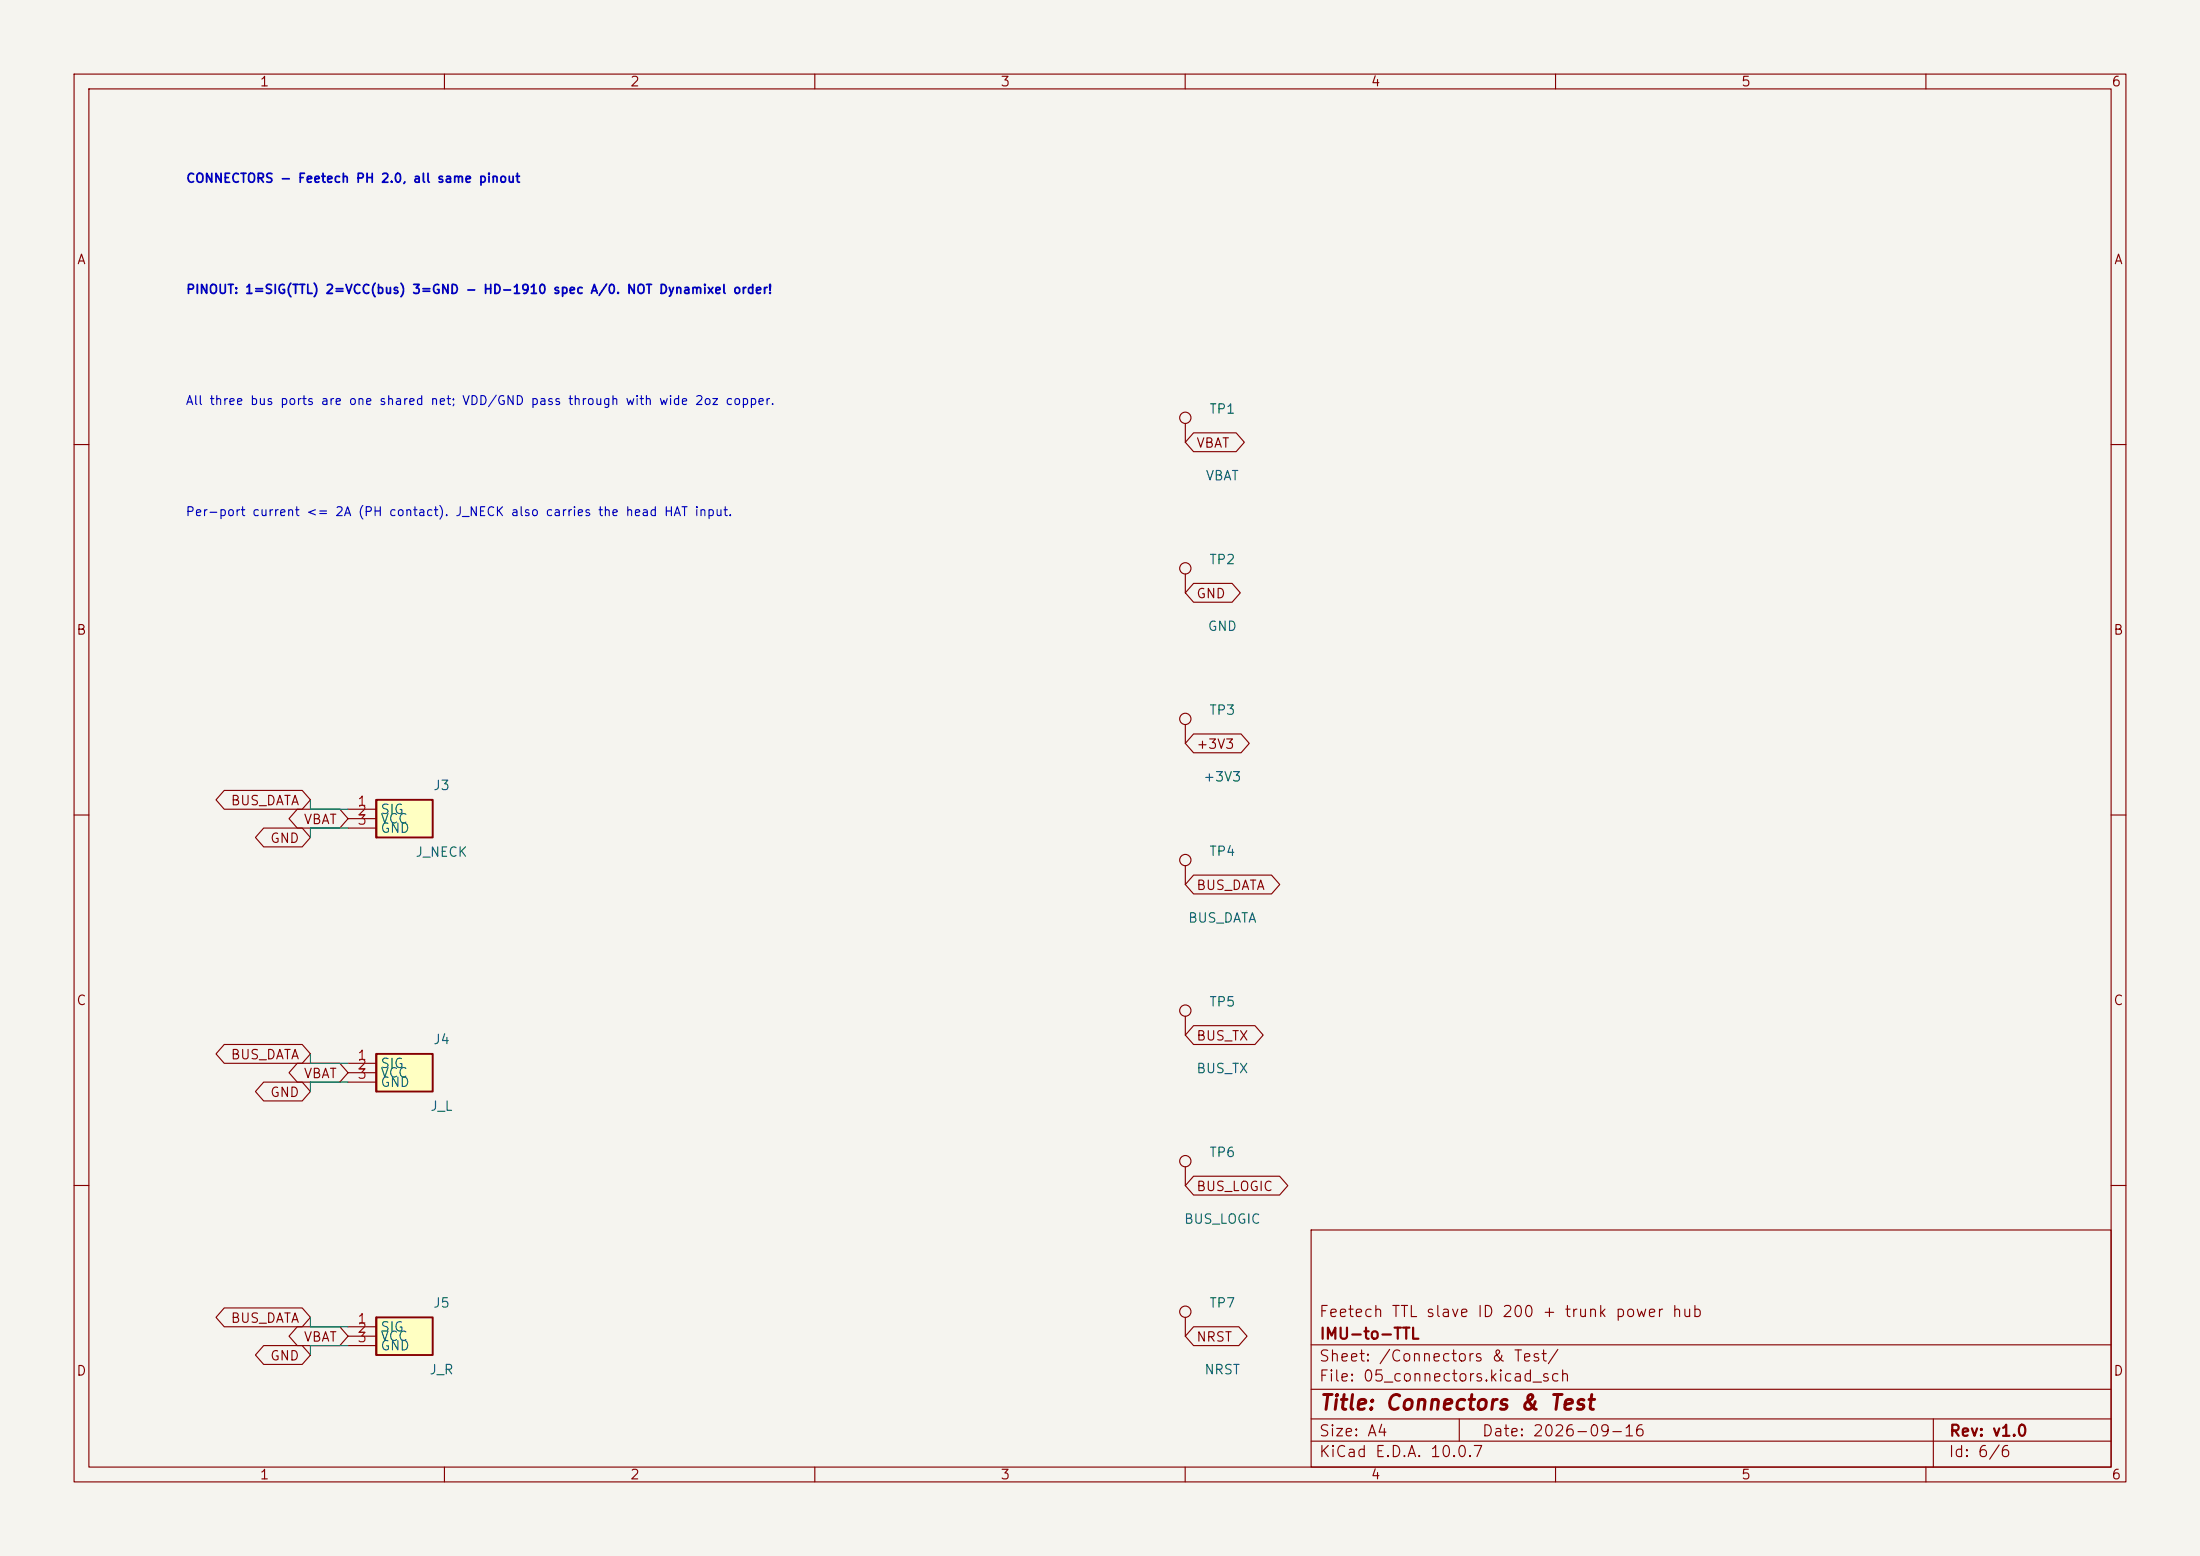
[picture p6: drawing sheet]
(kicad_sch
 (version 20250114)
 (generator "eeschema")
 (generator_version "10.0.6")
 (paper "A4")
 (title_block
  (title "Connectors & Test")
  (date "2026-09-16")
  (rev "v1.0")
  (company "IMU-to-TTL")
  (comment 1 "Feetech TTL slave ID 200 + trunk power hub"))
 (lib_symbols
 (symbol "imu_ttl:JST_PH_B3B_3P" (exclude_from_sim no) (in_bom yes) (on_board yes)
   (property "Reference" "J" (at 0 3.81 0) (effects (font (size 1.27 1.27))))
   (property "Value" "B3B-PH-K-S" (at 0 -3.81 0) (effects (font (size 1.27 1.27))))
   (property "Footprint" "Connector_JST:JST_PH_B3B-PH-K_1x03_P2.00mm_Vertical" (at 0 0 0) (effects (font (size 1.27 1.27)) (hide yes)))
   (property "Datasheet" "https://www.jst-mfg.com/product/detail_e.php?series=199" (at 0 0 0) (effects (font (size 1.27 1.27)) (hide yes)))
   (property "Description" "Feetech HD-1910 bus connector PH 2.0mm: 1=SIG 2=VCC 3=GND" (at 0 0 0) (effects (font (size 1.27 1.27)) (hide yes)))
   (symbol "JST_PH_B3B_3P_0_1"
    (rectangle (start -3.81 2.54) (end 3.81 -2.54) (stroke (width 0.254) (type default)) (fill (type background)))
    (polyline (pts (xy -3.81 2.54) (xy -3.81 -2.54)) (stroke (width 0.254) (type default)) (fill (type none))))
   (symbol "JST_PH_B3B_3P_1_1"
    (pin passive line (at -7.62 1.27 0) (length 3.81) (name "SIG" (effects (font (size 1.27 1.27)))) (number "1" (effects (font (size 1.27 1.27)))))
    (pin passive line (at -7.62 0 0) (length 3.81) (name "VCC" (effects (font (size 1.27 1.27)))) (number "2" (effects (font (size 1.27 1.27)))))
    (pin passive line (at -7.62 -1.27 0) (length 3.81) (name "GND" (effects (font (size 1.27 1.27)))) (number "3" (effects (font (size 1.27 1.27))))))
   (embedded_fonts no))
 (symbol "Connector:TestPoint"
   (pin_numbers (hide yes))
   (pin_names
    (offset 0.762) (hide yes)) (exclude_from_sim no) (in_bom yes) (on_board yes)
   (in_pos_files yes)
   (duplicate_pin_numbers_are_jumpers no)
   (property "Reference" "TP" (at 0 6.858 0) (show_name no) (do_not_autoplace no) (effects (font (size 1.27 1.27))))
   (property "Value" "TestPoint" (at 0 5.08 0) (show_name no) (do_not_autoplace no) (effects (font (size 1.27 1.27))))
   (property "Footprint" "" (at 5.08 0 0) (show_name no) (do_not_autoplace no) (hide yes) (effects (font (size 1.27 1.27))))
   (property "Datasheet" "" (at 5.08 0 0) (show_name no) (do_not_autoplace no) (hide yes) (effects (font (size 1.27 1.27))))
   (property "Description" "test point" (at 0 0 0) (show_name no) (do_not_autoplace no) (hide yes) (effects (font (size 1.27 1.27))))
   (symbol "TestPoint_0_1"
    (circle (center 0 3.302) (radius 0.762) (stroke (width 0) (type default)) (fill (type none))))
   (symbol "TestPoint_1_1"
    (pin passive line (at 0 0 90) (length 2.54) (name "1" (effects (font (size 1.27 1.27)))) (number "1" (effects (font (size 1.27 1.27))))))
   (embedded_fonts no))
 (symbol "power:PWR_FLAG"
   (power global)
   (pin_numbers (hide yes))
   (pin_names
    (offset 0) (hide yes)) (exclude_from_sim no) (in_bom yes) (on_board yes)
   (in_pos_files yes)
   (duplicate_pin_numbers_are_jumpers no)
   (property "Reference" "#FLG" (at 0 1.905 0) (show_name no) (do_not_autoplace no) (hide yes) (effects (font (size 1.27 1.27))))
   (property "Value" "PWR_FLAG" (at 0 3.81 0) (show_name no) (do_not_autoplace no) (effects (font (size 1.27 1.27))))
   (property "Footprint" "" (at 0 0 0) (show_name no) (do_not_autoplace no) (hide yes) (effects (font (size 1.27 1.27))))
   (property "Datasheet" "" (at 0 0 0) (show_name no) (do_not_autoplace no) (hide yes) (effects (font (size 1.27 1.27))))
   (property "Description" "Special symbol for telling ERC where power comes from" (at 0 0 0) (show_name no) (do_not_autoplace no) (hide yes) (effects (font (size 1.27 1.27))))
   (symbol "PWR_FLAG_0_0"
    (pin power_out line (at 0 0 90) (length 0) (name "" (effects (font (size 1.27 1.27)))) (number "1" (effects (font (size 1.27 1.27))))))
   (symbol "PWR_FLAG_0_1"
    (polyline (pts (xy 0 0) (xy 0 1.27) (xy -1.016 1.905) (xy 0 2.54) (xy 1.016 1.905) (xy 0 1.27)) (stroke (width 0) (type default)) (fill (type none))))
   (embedded_fonts no)))
 (global_label "BUS_DATA"
  (shape bidirectional)
  (at 41.91 107.95 180)
  (fields_autoplaced yes)
  (effects
  (font (size 1.27 1.27)) (justify right)))
 (global_label "VBAT"
  (shape bidirectional)
  (at 46.99 110.49 180)
  (fields_autoplaced yes)
  (effects
  (font (size 1.27 1.27)) (justify right)))
 (global_label "GND"
  (shape bidirectional)
  (at 41.91 113.03 180)
  (fields_autoplaced yes)
  (effects
  (font (size 1.27 1.27)) (justify right)))
 (global_label "BUS_DATA"
  (shape bidirectional)
  (at 41.91 142.24 180)
  (fields_autoplaced yes)
  (effects
  (font (size 1.27 1.27)) (justify right)))
 (global_label "VBAT"
  (shape bidirectional)
  (at 46.99 144.78 180)
  (fields_autoplaced yes)
  (effects
  (font (size 1.27 1.27)) (justify right)))
 (global_label "GND"
  (shape bidirectional)
  (at 41.91 147.32 180)
  (fields_autoplaced yes)
  (effects
  (font (size 1.27 1.27)) (justify right)))
 (global_label "BUS_DATA"
  (shape bidirectional)
  (at 41.91 177.80 180)
  (fields_autoplaced yes)
  (effects
  (font (size 1.27 1.27)) (justify right)))
 (global_label "VBAT"
  (shape bidirectional)
  (at 46.99 180.34 180)
  (fields_autoplaced yes)
  (effects
  (font (size 1.27 1.27)) (justify right)))
 (global_label "GND"
  (shape bidirectional)
  (at 41.91 182.88 180)
  (fields_autoplaced yes)
  (effects
  (font (size 1.27 1.27)) (justify right)))
 (global_label "VBAT"
  (shape bidirectional)
  (at 160.02 59.69 0)
  (fields_autoplaced yes)
  (effects
  (font (size 1.27 1.27)) (justify left)))
 (global_label "GND"
  (shape bidirectional)
  (at 160.02 80.01 0)
  (fields_autoplaced yes)
  (effects
  (font (size 1.27 1.27)) (justify left)))
 (global_label "+3V3"
  (shape bidirectional)
  (at 160.02 100.33 0)
  (fields_autoplaced yes)
  (effects
  (font (size 1.27 1.27)) (justify left)))
 (global_label "BUS_DATA"
  (shape bidirectional)
  (at 160.02 119.38 0)
  (fields_autoplaced yes)
  (effects
  (font (size 1.27 1.27)) (justify left)))
 (global_label "BUS_TX"
  (shape bidirectional)
  (at 160.02 139.7 0)
  (fields_autoplaced yes)
  (effects
  (font (size 1.27 1.27)) (justify left)))
 (global_label "BUS_LOGIC"
  (shape bidirectional)
  (at 160.02 160.02 0)
  (fields_autoplaced yes)
  (effects
  (font (size 1.27 1.27)) (justify left)))
 (global_label "NRST"
  (shape bidirectional)
  (at 160.02 180.34 0)
  (fields_autoplaced yes)
  (effects
  (font (size 1.27 1.27)) (justify left)))
 (text "CONNECTORS - Feetech PH 2.0, all same pinout"
  (exclude_from_sim no) (at 25 25 0)
  (effects (font (size 1.2 1.2) (bold yes)) (justify left bottom)))
 (text "PINOUT: 1=SIG(TTL) 2=VCC(bus) 3=GND - HD-1910 spec A/0. NOT Dynamixel order!"
  (exclude_from_sim no) (at 25 40 0)
  (effects (font (size 1.2 1.2) (bold yes)) (justify left bottom)))
 (text "All three bus ports are one shared net; VDD/GND pass through with wide 2oz copper."
  (exclude_from_sim no) (at 25 55 0)
  (effects (font (size 1.2 1.2)) (justify left bottom)))
 (text "Per-port current <= 2A (PH contact). J_NECK also carries the head HAT input."
  (exclude_from_sim no) (at 25 70 0)
  (effects (font (size 1.2 1.2)) (justify left bottom)))
 (symbol
  (lib_id "imu_ttl:JST_PH_B3B_3P")
  (at 54.61 110.49 0)
  (unit 1)
  (exclude_from_sim no)
  (in_bom yes)
  (on_board yes)
  (dnp no)
  (property "Reference" "J3"
  (at 59.61 105.99 0)
  (effects
  (font (size 1.27 1.27))))
  (property "Value" "J_NECK"
  (at 59.61 114.99 0)
  (effects
  (font (size 1.27 1.27))))
  (property "Footprint" "Connector_JST:JST_PH_B3B-PH-K_1x03_P2.00mm_Vertical"
  (at 54.61 110.49 0)
  (effects
  (font (size 1.27 1.27)) (hide yes)))
  (property "Datasheet" "~"
  (at 54.61 110.49 0)
  (effects
  (font (size 1.27 1.27)) (hide yes)))
  (property "Description" "neck chain 30->31->32->33 -> HAT (head)"
  (at 54.61 110.49 0)
  (effects
  (font (size 1.27 1.27)) (hide yes)))
  (property "MPN" "B3B-PH-K-S(LF)(SN)"
  (at 54.61 110.49 0)
  (effects
  (font (size 1.27 1.27)) (hide yes)))
  (property "LCSC" "C131339"
  (at 54.61 110.49 0)
  (effects
  (font (size 1.27 1.27)) (hide yes)))
  (pin "1")
  (pin "2")
  (pin "3"))
 (symbol
  (lib_id "imu_ttl:JST_PH_B3B_3P")
  (at 54.61 144.78 0)
  (unit 1)
  (exclude_from_sim no)
  (in_bom yes)
  (on_board yes)
  (dnp no)
  (property "Reference" "J4"
  (at 59.61 140.28 0)
  (effects
  (font (size 1.27 1.27))))
  (property "Value" "J_L"
  (at 59.61 149.28 0)
  (effects
  (font (size 1.27 1.27))))
  (property "Footprint" "Connector_JST:JST_PH_B3B-PH-K_1x03_P2.00mm_Vertical"
  (at 54.61 144.78 0)
  (effects
  (font (size 1.27 1.27)) (hide yes)))
  (property "Datasheet" "~"
  (at 54.61 144.78 0)
  (effects
  (font (size 1.27 1.27)) (hide yes)))
  (property "Description" "left leg 20-24"
  (at 54.61 144.78 0)
  (effects
  (font (size 1.27 1.27)) (hide yes)))
  (property "MPN" "B3B-PH-K-S(LF)(SN)"
  (at 54.61 144.78 0)
  (effects
  (font (size 1.27 1.27)) (hide yes)))
  (property "LCSC" "C131339"
  (at 54.61 144.78 0)
  (effects
  (font (size 1.27 1.27)) (hide yes)))
  (pin "1")
  (pin "2")
  (pin "3"))
 (symbol
  (lib_id "imu_ttl:JST_PH_B3B_3P")
  (at 54.61 180.34 0)
  (unit 1)
  (exclude_from_sim no)
  (in_bom yes)
  (on_board yes)
  (dnp no)
  (property "Reference" "J5"
  (at 59.61 175.84 0)
  (effects
  (font (size 1.27 1.27))))
  (property "Value" "J_R"
  (at 59.61 184.84 0)
  (effects
  (font (size 1.27 1.27))))
  (property "Footprint" "Connector_JST:JST_PH_B3B-PH-K_1x03_P2.00mm_Vertical"
  (at 54.61 180.34 0)
  (effects
  (font (size 1.27 1.27)) (hide yes)))
  (property "Datasheet" "~"
  (at 54.61 180.34 0)
  (effects
  (font (size 1.27 1.27)) (hide yes)))
  (property "Description" "right leg 10-14"
  (at 54.61 180.34 0)
  (effects
  (font (size 1.27 1.27)) (hide yes)))
  (property "MPN" "B3B-PH-K-S(LF)(SN)"
  (at 54.61 180.34 0)
  (effects
  (font (size 1.27 1.27)) (hide yes)))
  (property "LCSC" "C131339"
  (at 54.61 180.34 0)
  (effects
  (font (size 1.27 1.27)) (hide yes)))
  (pin "1")
  (pin "2")
  (pin "3"))
 (symbol
  (lib_id "Connector:TestPoint")
  (at 160.02 59.69 0)
  (unit 1)
  (exclude_from_sim no)
  (in_bom yes)
  (on_board yes)
  (dnp no)
  (property "Reference" "TP1"
  (at 165.02 55.19 0)
  (effects
  (font (size 1.27 1.27))))
  (property "Value" "VBAT"
  (at 165.02 64.19 0)
  (effects
  (font (size 1.27 1.27))))
  (property "Footprint" "TestPoint:TestPoint_Pad_D1.0mm"
  (at 160.02 59.69 0)
  (effects
  (font (size 1.27 1.27)) (hide yes)))
  (property "Datasheet" "~"
  (at 160.02 59.69 0)
  (effects
  (font (size 1.27 1.27)) (hide yes)))
  (property "Description" ""
  (at 160.02 59.69 0)
  (effects
  (font (size 1.27 1.27)) (hide yes)))
  (pin "1"))
 (symbol
  (lib_id "Connector:TestPoint")
  (at 160.02 80.01 0)
  (unit 1)
  (exclude_from_sim no)
  (in_bom yes)
  (on_board yes)
  (dnp no)
  (property "Reference" "TP2"
  (at 165.02 75.51 0)
  (effects
  (font (size 1.27 1.27))))
  (property "Value" "GND"
  (at 165.02 84.51 0)
  (effects
  (font (size 1.27 1.27))))
  (property "Footprint" "TestPoint:TestPoint_Pad_D1.0mm"
  (at 160.02 80.01 0)
  (effects
  (font (size 1.27 1.27)) (hide yes)))
  (property "Datasheet" "~"
  (at 160.02 80.01 0)
  (effects
  (font (size 1.27 1.27)) (hide yes)))
  (property "Description" ""
  (at 160.02 80.01 0)
  (effects
  (font (size 1.27 1.27)) (hide yes)))
  (pin "1"))
 (symbol
  (lib_id "Connector:TestPoint")
  (at 160.02 100.33 0)
  (unit 1)
  (exclude_from_sim no)
  (in_bom yes)
  (on_board yes)
  (dnp no)
  (property "Reference" "TP3"
  (at 165.02 95.83 0)
  (effects
  (font (size 1.27 1.27))))
  (property "Value" "+3V3"
  (at 165.02 104.83 0)
  (effects
  (font (size 1.27 1.27))))
  (property "Footprint" "TestPoint:TestPoint_Pad_D1.0mm"
  (at 160.02 100.33 0)
  (effects
  (font (size 1.27 1.27)) (hide yes)))
  (property "Datasheet" "~"
  (at 160.02 100.33 0)
  (effects
  (font (size 1.27 1.27)) (hide yes)))
  (property "Description" ""
  (at 160.02 100.33 0)
  (effects
  (font (size 1.27 1.27)) (hide yes)))
  (pin "1"))
 (symbol
  (lib_id "Connector:TestPoint")
  (at 160.02 119.38 0)
  (unit 1)
  (exclude_from_sim no)
  (in_bom yes)
  (on_board yes)
  (dnp no)
  (property "Reference" "TP4"
  (at 165.02 114.88 0)
  (effects
  (font (size 1.27 1.27))))
  (property "Value" "BUS_DATA"
  (at 165.02 123.88 0)
  (effects
  (font (size 1.27 1.27))))
  (property "Footprint" "TestPoint:TestPoint_Pad_D1.0mm"
  (at 160.02 119.38 0)
  (effects
  (font (size 1.27 1.27)) (hide yes)))
  (property "Datasheet" "~"
  (at 160.02 119.38 0)
  (effects
  (font (size 1.27 1.27)) (hide yes)))
  (property "Description" "primary scope point"
  (at 160.02 119.38 0)
  (effects
  (font (size 1.27 1.27)) (hide yes)))
  (pin "1"))
 (symbol
  (lib_id "Connector:TestPoint")
  (at 160.02 139.7 0)
  (unit 1)
  (exclude_from_sim no)
  (in_bom yes)
  (on_board yes)
  (dnp no)
  (property "Reference" "TP5"
  (at 165.02 135.2 0)
  (effects
  (font (size 1.27 1.27))))
  (property "Value" "BUS_TX"
  (at 165.02 144.2 0)
  (effects
  (font (size 1.27 1.27))))
  (property "Footprint" "TestPoint:TestPoint_Pad_D1.0mm"
  (at 160.02 139.7 0)
  (effects
  (font (size 1.27 1.27)) (hide yes)))
  (property "Datasheet" "~"
  (at 160.02 139.7 0)
  (effects
  (font (size 1.27 1.27)) (hide yes)))
  (property "Description" ""
  (at 160.02 139.7 0)
  (effects
  (font (size 1.27 1.27)) (hide yes)))
  (pin "1"))
 (symbol
  (lib_id "Connector:TestPoint")
  (at 160.02 160.02 0)
  (unit 1)
  (exclude_from_sim no)
  (in_bom yes)
  (on_board yes)
  (dnp no)
  (property "Reference" "TP6"
  (at 165.02 155.52 0)
  (effects
  (font (size 1.27 1.27))))
  (property "Value" "BUS_LOGIC"
  (at 165.02 164.52 0)
  (effects
  (font (size 1.27 1.27))))
  (property "Footprint" "TestPoint:TestPoint_Pad_D1.0mm"
  (at 160.02 160.02 0)
  (effects
  (font (size 1.27 1.27)) (hide yes)))
  (property "Datasheet" "~"
  (at 160.02 160.02 0)
  (effects
  (font (size 1.27 1.27)) (hide yes)))
  (property "Description" ""
  (at 160.02 160.02 0)
  (effects
  (font (size 1.27 1.27)) (hide yes)))
  (pin "1"))
 (symbol
  (lib_id "Connector:TestPoint")
  (at 160.02 180.34 0)
  (unit 1)
  (exclude_from_sim no)
  (in_bom yes)
  (on_board yes)
  (dnp no)
  (property "Reference" "TP7"
  (at 165.02 175.84 0)
  (effects
  (font (size 1.27 1.27))))
  (property "Value" "NRST"
  (at 165.02 184.84 0)
  (effects
  (font (size 1.27 1.27))))
  (property "Footprint" "TestPoint:TestPoint_Pad_D1.0mm"
  (at 160.02 180.34 0)
  (effects
  (font (size 1.27 1.27)) (hide yes)))
  (property "Datasheet" "~"
  (at 160.02 180.34 0)
  (effects
  (font (size 1.27 1.27)) (hide yes)))
  (property "Description" ""
  (at 160.02 180.34 0)
  (effects
  (font (size 1.27 1.27)) (hide yes)))
  (pin "1"))
 
 (wire
  (pts (xy 46.99 109.22) (xy 41.91 109.22))
  (stroke (width 0) (type default)))
 (wire
  (pts (xy 41.91 109.22) (xy 41.91 107.95))
  (stroke (width 0) (type default)))
 (wire
  (pts (xy 46.99 111.76) (xy 41.91 111.76))
  (stroke (width 0) (type default)))
 (wire
  (pts (xy 41.91 111.76) (xy 41.91 113.03))
  (stroke (width 0) (type default)))
 (wire
  (pts (xy 46.99 143.51) (xy 41.91 143.51))
  (stroke (width 0) (type default)))
 (wire
  (pts (xy 41.91 143.51) (xy 41.91 142.24))
  (stroke (width 0) (type default)))
 (wire
  (pts (xy 46.99 146.05) (xy 41.91 146.05))
  (stroke (width 0) (type default)))
 (wire
  (pts (xy 41.91 146.05) (xy 41.91 147.32))
  (stroke (width 0) (type default)))
 (wire
  (pts (xy 46.99 179.07) (xy 41.91 179.07))
  (stroke (width 0) (type default)))
 (wire
  (pts (xy 41.91 179.07) (xy 41.91 177.80))
  (stroke (width 0) (type default)))
 (wire
  (pts (xy 46.99 181.61) (xy 41.91 181.61))
  (stroke (width 0) (type default)))
 (wire
  (pts (xy 41.91 181.61) (xy 41.91 182.88))
  (stroke (width 0) (type default)))
(embedded_fonts no))
